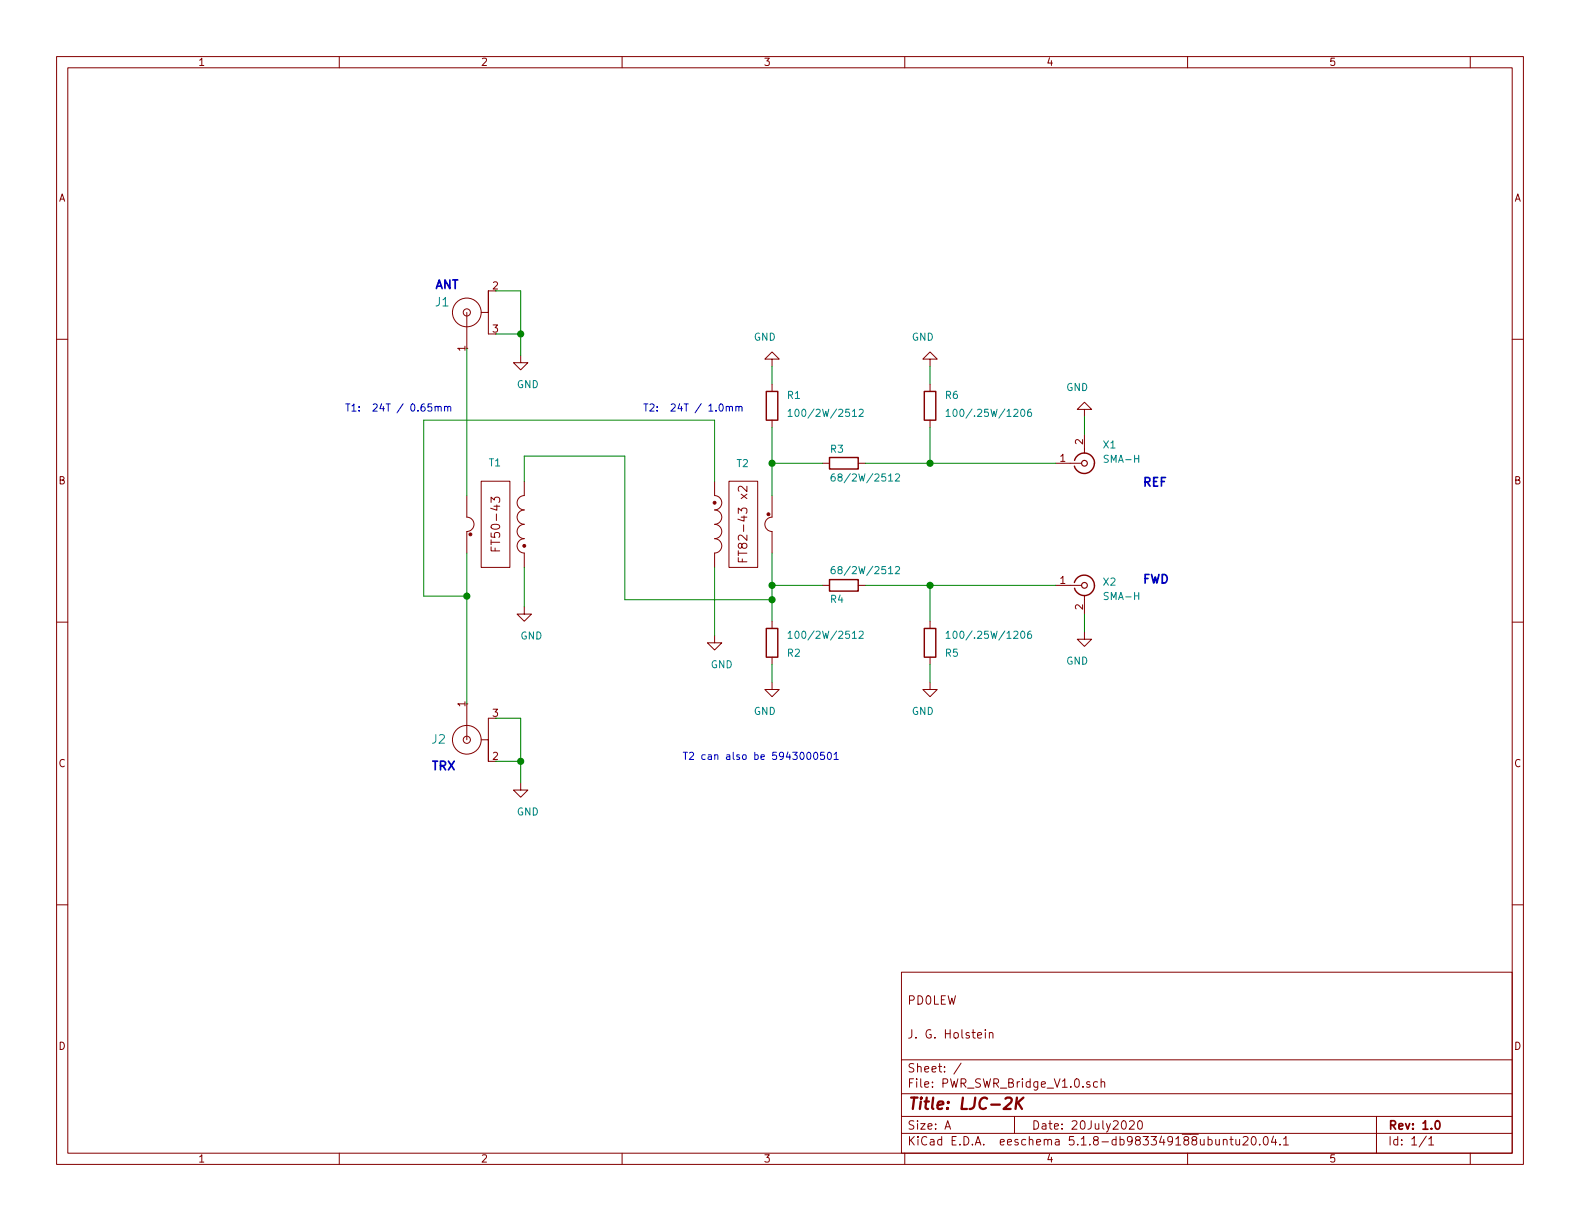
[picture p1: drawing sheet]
<svg xmlns="http://www.w3.org/2000/svg" width="279mm" height="216mm" viewBox="0 0 279 216" stroke-linecap="round" stroke-linejoin="round" font-family="sans-serif">
<g fill="none" stroke="#840000" stroke-width=".18">
<path d="M10 10h259.4v195.9h-259.4zM12 12h255.4v191.9h-255.4zM60 10v2M110 10v2M160 10v2M210 10v2M260 10v2M10 60h2M82.5 55.2v6.4M85.1 55.2h1.3v-3.8v7.7h1.2M86.4 51.4h1.2M267.4 60h2"/>
<path d="M92.1 62.9v1.2h1.2l-1.2 1.3-1.3-1.3h1.3M136.5 63.5h1.3l-1.3-1.3-1.2 1.3h1.2v1.3M136.5 67.9v1.3M136.5 74.3v1.3M164.5 63.5h1.2l-1.2-1.3-1.3 1.3h1.3v1.3M164.5 67.9v1.3M164.5 74.3v1.3M191.8 72.4h1.2l-1.2-1.3-1.3 1.3h1.3v1.3M191.8 76.8v3.3M82.5 87.6v3.8a1.27 1.27 0 0 1 1.3 1.3 1.27 1.27 0 0 1-1.3 1.3v3.8M85.1 85.1h5.1v15.2h-5.1zM86.8 96.7v.7h1.6"/>
<path d="M86.8 88.8v-.9l.6 .5 .2-.4h.6l.2 .2v.4l-.2 .2M87.6 96.9v.5M92.7 85.1v2.5a1.27 1.27 0 0 0-1.3 1.3 1.27 1.27 0 0 0 1.3 1.3 1.27 1.27 0 0 0-1.3 1.2 1.27 1.27 0 0 0 1.3 1.3 1.27 1.27 0 0 0-1.3 1.3 1.27 1.27 0 0 0 1.3 1.3 1.27 1.27 0 0 0-1.3 1.2 1.27 1.27 0 0 0 1.3 1.3v2.5M126.4 85.1v2.5a1.27 1.27 0 0 1 1.2 1.3 1.27 1.27 0 0 1-1.2 1.3 1.27 1.27 0 0 1 1.2 1.2 1.27 1.27 0 0 1-1.2 1.3 1.27 1.27 0 0 1 1.2 1.3 1.27 1.27 0 0 1-1.2 1.3 1.27 1.27 0 0 1 1.2 1.2 1.27 1.27 0 0 1-1.2 1.3v2.5M128.9 85.1h5.1v15.2h-5.1zM130.6 98.6v.7h1.5M131.3 98.8v.5M132.1 86v.9l-1.1-.9-.3 .1-.1 .2 .1 .6M136.5 87.6v3.8a1.27 1.27 0 0 0-1.2 1.3 1.27 1.27 0 0 0 1.2 1.3v3.8M145.4 81.9h1.3M151.8 81.9h1.2M186.7 81.9h4.6"/>
<path d="M10 110h2M92.7 107.3v1.3h1.3l-1.3 1.3-1.3-1.3h1.3M126.4 112.4v1.3h1.2l-1.2 1.2-1.3-1.2h1.3M136.5 109.9v1.2M136.5 116.2v1.3M145.4 103.5h1.3M151.8 103.5h1.2M164.5 109.9v1.2M164.5 116.2v1.3M186.7 103.5h4.6M191.8 111.8v1.2h-1.3l1.3 1.3 1.2-1.3h-1.2M191.8 105.3v3.3"/>
<path d="M267.4 110h2M82.5 124.5v6.3M86.4 134.6h1.2M87.6 127h-1.2v7.6v-3.8h-1.3M92.1 138.4v1.3h1.2l-1.2 1.3-1.3-1.3h1.3M136.5 120.7v1.2h-1.2l1.2 1.3 1.3-1.3h-1.3M164.5 120.7v1.2h-1.3l1.3 1.3 1.2-1.3h-1.2M10 160h2M267.4 160h2M159.4 171.9h108v32h-108zM159.4 197.4h108M159.4 193.4h108"/>
<path d="M159.4 187.4h108M167.1 199.7l.5-1.5 .5 1.5M167.2 199.2h.8M170 188l-1.3 1.9M172.9 183.1l.7-.2-.1-.2-.4-.1-.2 .2v.7h.6M174.2 182.1v.1M174.2 182.6v1M175 182.7l.2-.1 .3 .1 .1 .9M175 182.6v1M179.4 197.4v3M194.1 191.3h-.5l-.2 .2 .1 .7h.6M194.7 191.4l.2-.1h.4l.1 1"/>
<path d="M194.7 190.8v1.5M199.7 198.3l.2-.1h.4l.3 .4-.9 1.1h.9M201.3 198.3l.4-.1a.94 .94 0 0 1 0 1.5l-.5-.3v-.6zM243.4 197.4v6.5M60 203.9v2M110 203.9v2M159.4 200.4h108M160 203.9v2M210 203.9v2M216.3 201.6l.1-.1a.37 .37 0 0 1 .6 .2v.8M216.3 201.5v1M217.5 201.5h.6"/>
<path d="M217.7 201v1.3l.4 .2M218.5 201.5v.8a.39 .39 0 0 0 .7 0M219.2 201.5v1M219.8 201.1l.2-.1h.4l.2 .1 .1 .3-.9 1.1h.9M221.4 201.1l.2-.1a.8 .8 0 0 1 .5 .7 .8 .8 0 0 1-.5 .8l-.2-.2-.1-.4zM222.8 202.3v.2M223.5 201.1l.4-.1a.94 .94 0 0 1 0 1.5 .79 .79 0 0 1-.4-1.4zM225.2 200.9l-.4 1.1h1M225.6 201.5v1M226.3 202.3v.2M227 201.4l.4-.4v1.5M227 202.5h.8"/>
<path d="M252.2 200.9l-1.2 1.9M252.7 201.4l.4-.4v1.5M252.7 202.5h.8M260 203.9v2"/>
<circle cx="82.5" cy="55.2" r="2.54"/>
<circle cx="82.5" cy="55.2" r=".63"/>
<circle cx="82.5" cy="130.8" r="2.54"/>
<circle cx="82.5" cy="130.8" r=".63"/>
</g>
<path d="M253.9 198.3l.2-.1a.81 .81 0 0 1 .6 .6 .81 .81 0 0 1-.3 .8l-.1 .1a.79 .79 0 0 1-.4-1.4z" fill="none" stroke="#840000" stroke-width=".3"/>
<path d="M179.8 194.1l-.2 2M180 194.9l.7 1.2M181 194.1l-1.3 1.1" fill="none" stroke="#840000" stroke-width=".41"/>
<path d="M135.5 69.2h2v5.1h-2zM163.4 69.2h2.1v5.1h-2.1zM146.7 80.9h5.1v2h-5.1zM190 81.4a1.8 1.8 0 0 1 2-1.3 1.8 1.8 0 0 1 1.5 1.8M193.5 81.9a1.8 1.8 0 0 1-1.5 1.8 1.8 1.8 0 0 1-2-1.3M135.5 111.1h2v5.1h-2zM146.7 102.5h5.1v2h-5.1zM163.4 111.1h2.1v5.1h-2.1zM190 103a1.8 1.8 0 0 1 2-1.3 1.8 1.8 0 0 1 1.5 1.8M193.5 103.5a1.8 1.8 0 0 1-1.5 1.8 1.8 1.8 0 0 1-2-1.3" fill="none" stroke="#840000" stroke-width=".25"/>
<g fill="none" stroke="#840000" stroke-width=".2">
<circle cx="191.8" cy="81.9" r=".51"/>
<circle cx="191.8" cy="103.5" r=".51"/>
</g>
<g fill="none" stroke="#008484" stroke-width=".18">
<path d="M139.4 72.7l.3-.3v1.2M139.4 73.6h.7M151.9 72.5l.5-.1 .3 .3-.1 .2-.7 .7h.8M167.3 72.7l.4-.3v1.2M167.3 73.6h.7M182.3 72.4h-.4a.87 .87 0 0 0 0 1.2l.5-.1v-.5l-.5-.2-.2 .3M147.6 83.8h-.3a.79 .79 0 0 0-.1 1.3l.5-.2v-.5l-.5-.1-.2 .2M158.3 83.9l.5-.1 .3 .4-.8 .9h.8M139.4 112l.3-.4v1.3M139.4 112.9h.7M147.6 100.2h-.3a.79 .79 0 0 0-.1 1.2l.5-.1v-.5l-.5-.1-.2 .2M151.9 111.7l.5-.1 .3 .4-.1 .2-.7 .7h.8"/>
<path d="M158.3 100.3l.5-.1 .3 .3-.8 .9h.8M167.3 112l.4-.4v1.3M167.3 112.9h.7M182.3 111.6l-.4 .1a.87 .87 0 0 0 0 1.2l.5-.1v-.6l-.5-.1-.2 .2"/>
</g>
<g fill="#840000" stroke="#840000" stroke-width=".18">
<circle cx="92.7" cy="96.5" r=".25"/>
<circle cx="83.2" cy="94.5" r=".25"/>
<circle cx="126.4" cy="88.9" r=".25"/>
<circle cx="135.9" cy="90.9" r=".25"/>
</g>
<g fill="none" stroke="#008400" stroke-width=".18">
<path d="M87.6 51.4h4.5v11.5M87.6 59.1h4.5M82.5 61.6v26M136.5 64.8v3.1M136.5 75.6v12M164.5 64.8v3.1M164.5 75.6v6.3M191.8 73.7v3.1M82.5 97.8v26.7M92.7 85.1v-4.5h17.8v25.4h26M126.4 85.1v-10.8h-51.5v31.1h7.6M136.5 97.8v12.1"/>
<path d="M136.5 81.9h8.9M153 81.9h33.7M92.7 100.3v7M126.4 100.3v12.1M136.5 117.5v3.2M136.5 103.5h8.9M153 103.5h33.7M164.5 103.5v6.4M164.5 117.5v3.2M191.8 108.6v3.2M87.6 127h4.5v11.4M87.6 134.6h4.5"/>
</g>
<g fill="none" stroke="#0000c2" stroke-width=".18">
<path d="M76.3 71.4h-.6v.6l.1-.1 .5 .1v.6l-.2 .1-.4-.1M76.9 72l.2-.1h.3l.1 .8M76.9 71.9v.8M77.5 72l.1-.1h.4v.8M78.6 72l.2-.1h.3l.1 .8M78.6 71.9v.8M79.2 72l.1-.1h.4v.8M127.3 71.6l.2-.2a.67 .67 0 0 1 .4 .7 .67 .67 0 0 1-.4 .6l-.3-.2v-.3zM128.4 72l.2-.1h.3l.1 .8M128.4 71.9v.8M129 72l.2-.1h.3v.8M130.1 72l.2-.1h.3l.1 .8"/>
<path d="M130.1 71.9v.8M130.7 72l.1-.1h.3l.1 .8M142.8 133.1l.2-.1a.69 .69 0 0 1 .4 .7 .69 .69 0 0 1-.4 .6l-.3-.2v-.3zM144 133.1l.2-.1a.67 .67 0 0 1 .4 .7 .67 .67 0 0 1-.4 .6l-.3-.5zM145.7 133h-.6v.6l.5-.1 .2 .3v.3l-.2 .2-.5-.1M146.4 133.1l.2-.1a.69 .69 0 0 1 .4 .7 .69 .69 0 0 1-.4 .6l-.2-.1-.1-.4zM147.5 133.4l.4-.4v1.3M147.5 134.3h.7"/>
</g>
<g fill="#008400" stroke="#008400" stroke-width=".25">
<circle cx="136.5" cy="106" r=".51"/>
<circle cx="92.1" cy="134.6" r=".51"/>
<circle cx="136.5" cy="81.9" r=".51"/>
<circle cx="136.5" cy="103.5" r=".51"/>
<circle cx="164.5" cy="81.9" r=".51"/>
<circle cx="164.5" cy="103.5" r=".51"/>
<circle cx="92.1" cy="59.1" r=".51"/>
<circle cx="82.6" cy="105.4" r=".51"/>
</g>
<text font-size="2.8" fill="#840000" x="160.4" y="196.2">Title: LJC-2K</text>
<g font-size="2.1" fill="#0000c2">
<text x="76.8" y="51.1">ANT</text>
<text x="201.9" y="86">REF</text>
<text x="201.9" y="103.2">FWD</text>
<text x="76.2" y="136.2">TRX</text>
</g>
<g font-size="2.1" fill="#008484">
<text x="77" y="54.2">J1</text>
<text x="76.4" y="131.5">J2</text>
</g>
<g font-size="2.1" fill="#840000">
<text x="88.4" y="96.7" transform="rotate(-90 88.4 96.7)">FT50-43</text>
<text x="132.2" y="98.2" transform="rotate(-90 132.2 98.2)">FT82-43 x2</text>
<text x="160.4" y="177.6">PD0LEW</text>
<text x="160.4" y="183.6">J. G. Holstein</text>
<text x="160.4" y="189.6">Sheet: /</text>
<text x="160.4" y="192.3">File: PWR_SWR_Bridge_V1.0.sch</text>
<text x="160.4" y="202.5">KiCad E.D.A. eeschema 5.1.8-db983349188ubuntu20.04.1</text>
<text x="160.4" y="199.7">Size: A</text>
<text x="182.4" y="199.7">Date: 20July2020</text>
<text x="245.4" y="199.7">Rev: 1.0</text>
<text x="245.4" y="202.5">Id: 1/1</text>
</g>
<g font-size="1.8" fill="#840000">
<text x="35" y="11.6">1</text>
<text x="85" y="11.6">2</text>
<text x="135" y="11.6">3</text>
<text x="185" y="11.6">4</text>
<text x="235" y="11.6">5</text>
<text x="10.4" y="35.6">A</text>
<text x="267.8" y="35.6">A</text>
<text x="87.1" y="51.2">2</text>
<text x="87.1" y="58.8">3</text>
<text x="82.3" y="62.1" transform="rotate(-90 82.3 62.1)">1</text>
<text x="187.5" y="81.7">1</text>
<text x="191.5" y="78.6" transform="rotate(-90 191.5 78.6)">2</text>
<text x="10.4" y="85.6">B</text>
<text x="267.8" y="85.6">B</text>
<text x="187.5" y="103.3">1</text>
<text x="191.5" y="107.8" transform="rotate(-90 191.5 107.8)">2</text>
<text x="82.3" y="124.9" transform="rotate(-90 82.3 124.9)">1</text>
<text x="87.1" y="126.7">3</text>
<text x="10.4" y="135.6">C</text>
<text x="87.1" y="134.4">2</text>
<text x="267.8" y="135.6">C</text>
<text x="10.4" y="185.6">D</text>
<text x="267.8" y="185.6">D</text>
<text x="35" y="205.5">1</text>
<text x="85" y="205.5">2</text>
<text x="135" y="205.5">3</text>
<text x="185" y="205.5">4</text>
<text x="235" y="205.5">5</text>
</g>
<g font-size="1.8" fill="#008484">
<text x="133.3" y="60.2">GND</text>
<text x="161.2" y="60.2">GND</text>
<text x="91.4" y="68.6">GND</text>
<text x="139.3" y="70.5">R1</text>
<text x="167.2" y="70.5">R6</text>
<text x="188.5" y="69.1">GND</text>
<text x="140.8" y="73.7">100/2W/2512</text>
<text x="168.9" y="73.7">100/.25W/1206</text>
<text x="86.5" y="82.5">T1</text>
<text x="130.3" y="82.6">T2</text>
<text x="146.9" y="80.1">R3</text>
<text x="195.1" y="79.3">X1</text>
<text x="195.5" y="81.8">SMA-H</text>
<text x="148.3" y="85.1">68/2W/2512</text>
<text x="148.3" y="101.5">68/2W/2512</text>
<text x="146.9" y="106.6">R4</text>
<text x="195.1" y="103.6">X2</text>
<text x="195.5" y="106.1">SMA-H</text>
<text x="92" y="113.1">GND</text>
<text x="140.8" y="113">100/2W/2512</text>
<text x="168.9" y="113">100/.25W/1206</text>
<text x="125.7" y="118.2">GND</text>
<text x="139.3" y="116.1">R2</text>
<text x="167.2" y="116.1">R5</text>
<text x="188.5" y="117.5">GND</text>
<text x="133.3" y="126.4">GND</text>
<text x="161.2" y="126.4">GND</text>
<text x="91.4" y="144.2">GND</text>
</g>
<g font-size="1.8" fill="#0000c2">
<text x="61" y="72.8">T1: 24T / 0.65mm</text>
<text x="113.7" y="72.8">T2: 24T / 1.0mm</text>
<text x="120.6" y="134.4">T2 can also be 5943000501</text>
</g>
</svg>
